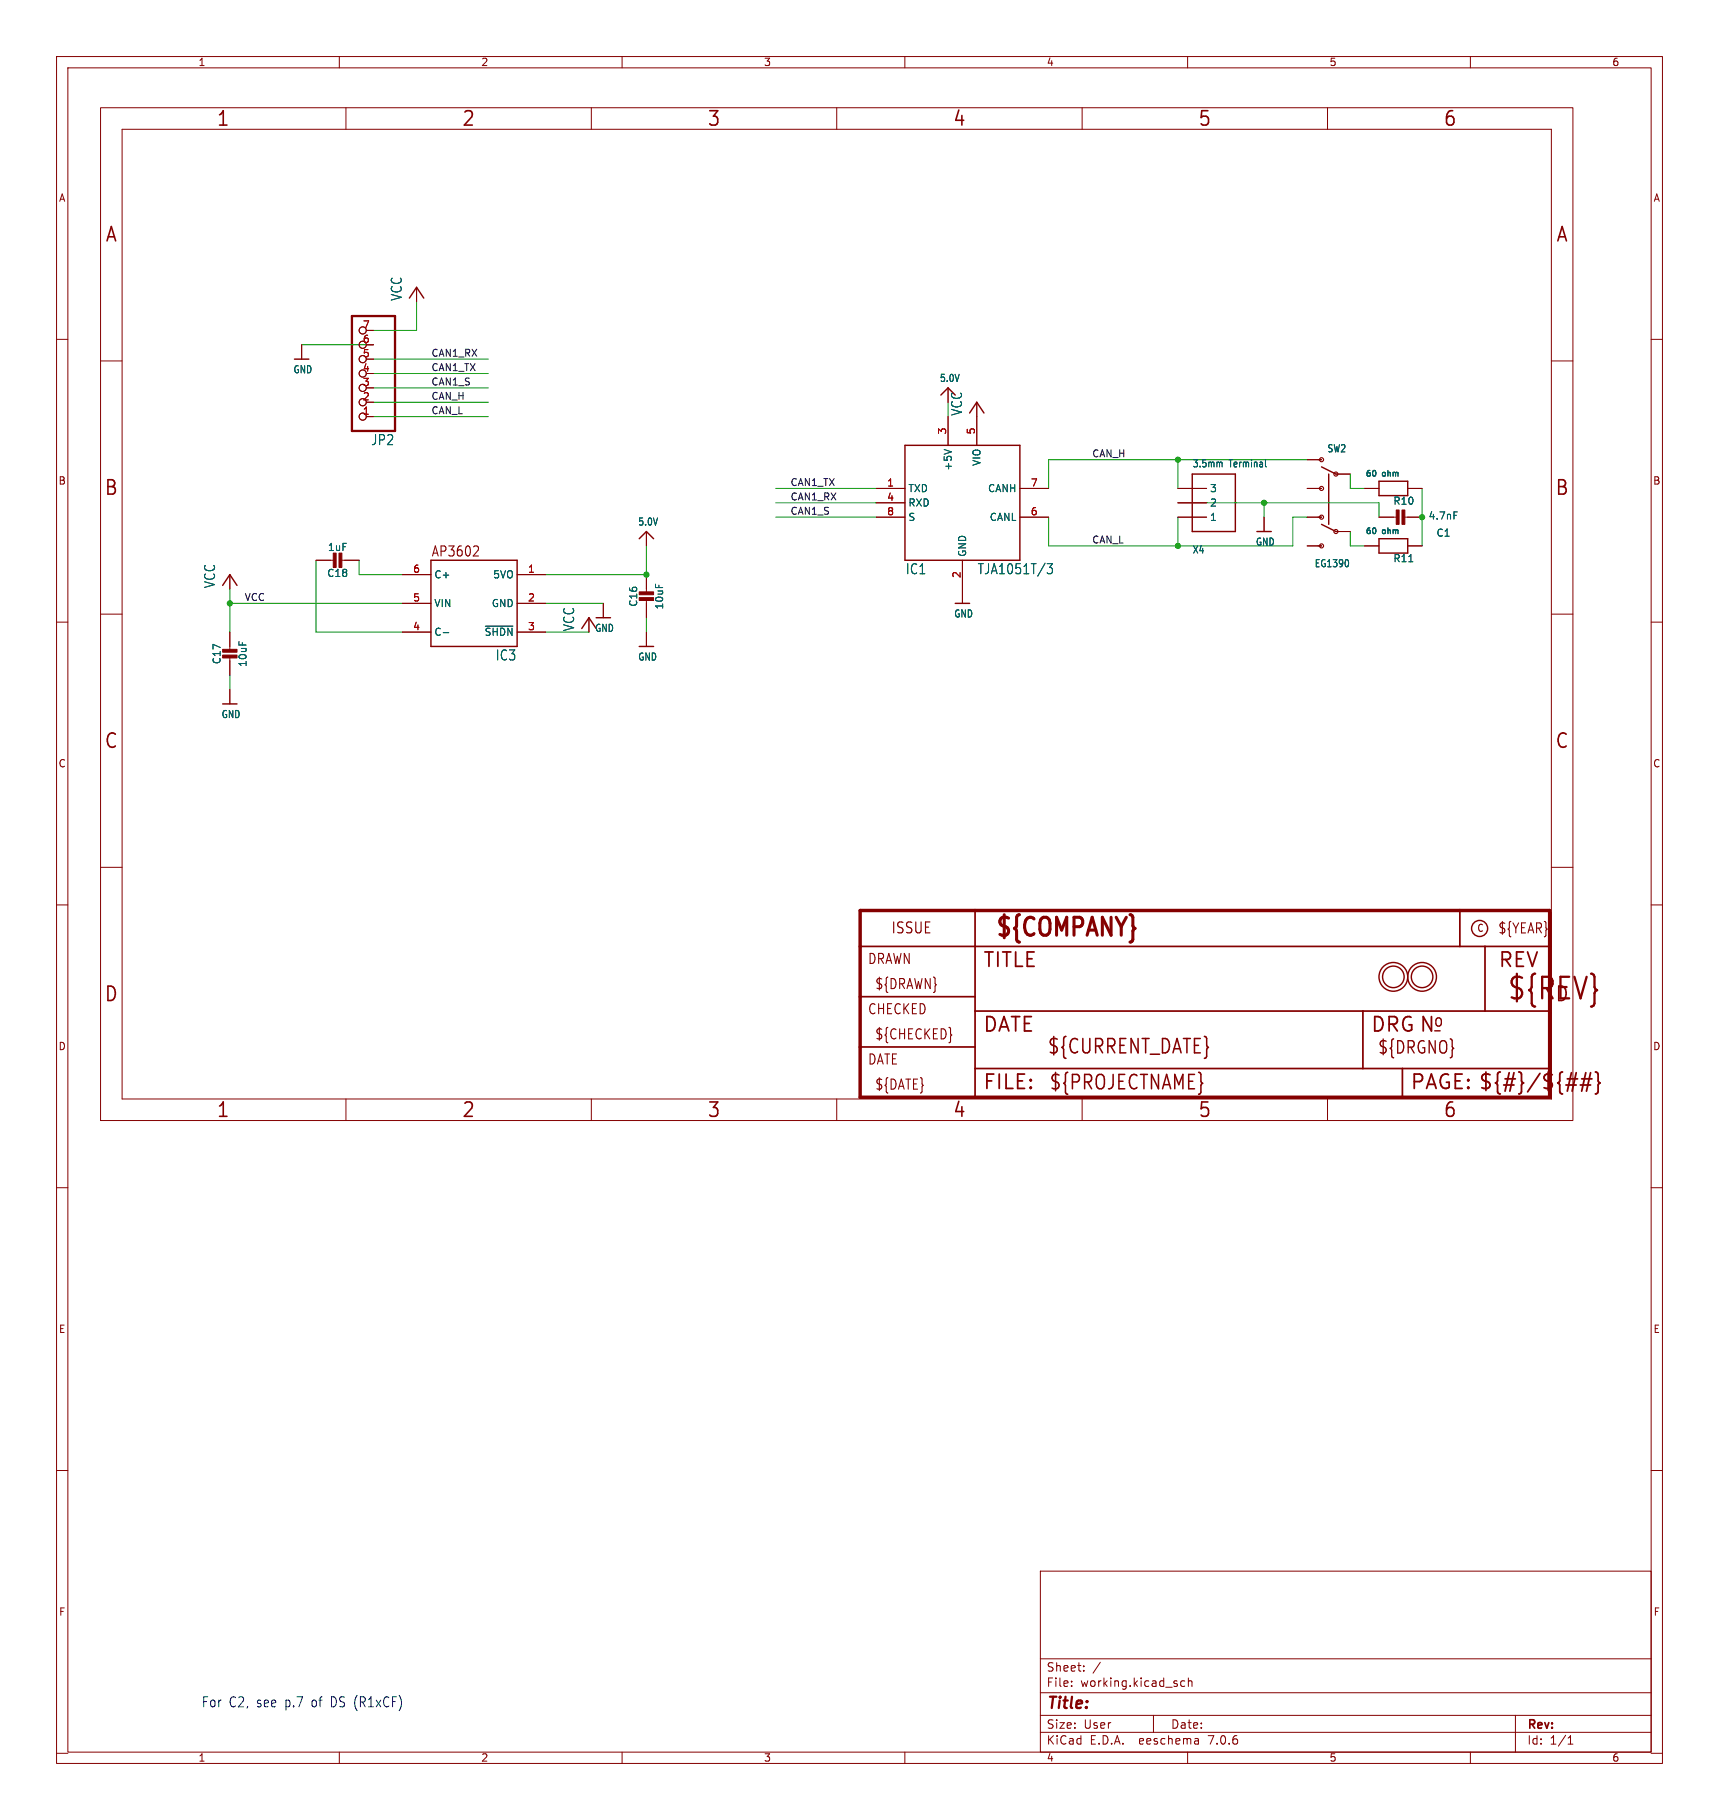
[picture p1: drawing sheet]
<svg xmlns="http://www.w3.org/2000/svg" width="304mm" height="322mm" viewBox="0 0 304 322" stroke-linecap="round" stroke-linejoin="round" font-family="sans-serif">
<g fill="none" stroke="#840000" stroke-width=".18">
<path d="M10 10h284v301.8h-284zM12 12h280v297.8h-280zM17.8 19.1h260.3v179h-260.3zM60 10v2M61.2 19.1v3.8M104.6 19.1v3.8M110 10v2M148 19.1v3.8M160 10v2M191.3 19.1v3.8M210 10v2M234.7 19.1v3.8"/>
<path d="M260 10v2M21.6 22.9h252.7v171.4h-252.7zM10 60h2M64.8 58.4h1.2M73.7 50.8v2.5M292 60h2M17.8 63.8h3.8M53.3 61v2.5M64.8 73.7h1.2M64.8 71.1h1.2M64.8 68.6h1.2M64.8 66h1.2"/>
<path d="M64.8 63.5h1.2M64.8 61h1.2M167.6 73.7v5M172.7 71.1v7.6M274.3 63.8h3.8M55.9 99.1h3.3M60.2 99.1h3.3M114.3 94v2.5M154.9 91.4h5.1M154.9 86.4h5.1M154.9 88.9h5.1M170.2 99.1v7.6"/>
<path d="M180.3 91.4h5.1M180.3 86.4h5.1M208.3 91.4h5.1M208.3 86.4h5.1M208.3 88.9h5.1M223.5 91.4v2.6M231.1 91.4h2.6M231.1 86.4h2.6M231.1 96.5h2.6M231.1 81.3h2.6M236.2 83.8h2.6M236.2 94h2.6"/>
<path d="M241.3 86.4h2.5M241.3 96.5h2.5M243.8 91.4h3.3M248.2 91.4h3.3M248.9 86.4h2.6M248.9 96.5h2.6M10 110h2M17.8 108.6h3.8M40.6 101.6v2.5M40.6 111.8v3.3M40.6 116.1v3.3M71.1 101.6h5.1"/>
<path d="M71.1 106.7h5.1M71.1 111.8h5.1M91.4 101.6h5.1M91.4 106.7h5.1M91.4 111.8h5.1M104.1 109.2v2.6M106.7 106.7v2.5M114.3 101.6v3.3M114.3 105.9v3.3M114.3 111.8v2.5M274.3 108.6h3.8M292 110h2"/>
<path d="M40.6 121.9v2.6M10 160h2M17.8 153.4h3.8M274.3 153.4h3.8M292 160h2M61.2 194.3v3.8M104.6 194.3v3.8M148 194.3v3.8M191.3 194.3v3.8M234.7 194.3v3.8M10 210h2M292 210h2"/>
<path d="M10 260h2M292 260h2M184 277.8h108v32h-108zM184 299.3h108M184 293.3h108M189.5 298v.2M189.5 297.2v.2M191.6 295.3v.2M191.6 294.5v.2M194.6 293.9l-1.3 1.9M209.5 297.2h-.4l-.3 .3v.4l.1 .2h.6M210.1 297.3l.2-.1h.4l.1 1"/>
<path d="M210.1 296.7v1.5M10 310h2M60 309.8v2M110 309.8v2M160 309.8v2M184 306.3h108M184 303.3h108M204 303.3v3M210 309.8v2M211.8 307.4l.1 1M211.9 308.3l-.1 .1M211.9 307.7l-.1 .1"/>
<path d="M260 309.8v2M268 303.3v6.5M277.3 308.4h.8M277.3 307.3l.4-.4v1.5M292 310h2"/>
<circle cx="64.1" cy="58.4" r=".63"/>
<circle cx="64.1" cy="73.7" r=".63"/>
<circle cx="64.1" cy="71.1" r=".63"/>
<circle cx="64.1" cy="68.6" r=".63"/>
<circle cx="64.1" cy="66" r=".63"/>
<circle cx="64.1" cy="61" r=".63"/>
<circle cx="64.1" cy="63.5" r=".63"/>
</g>
<g fill="#840000" stroke="#840000" stroke-width=".18">
<path d="M246.9 90.2h.5v2.5h-.5z"/>
<path d="M247.9 90.2h.5v2.5h-.5z"/>
<path d="M39.4 115.8h2.5v.5h-2.5z"/>
<path d="M39.4 114.8h2.5v.5h-2.5z"/>
<path d="M59.9 97.8h.6v2.5h-.6z"/>
<path d="M58.9 97.8h.5v2.5h-.5z"/>
<path d="M113 105.7h2.6v.5h-2.6z"/>
<path d="M113 104.6h2.6v.6h-2.6z"/>
</g>
<path d="M166.9 79.5l1.3 .4M185.2 99.7h.9l-.5 .6 .4 .2v.8l-.2 .1h-.4l-.2-.1M215.8 81.7l.3 .2v.7M223.8 81.3v1.1l.1 .2M238.4 99.2v.8M249.1 99.3h.7M257.1 90.5h.6M78.4 111.9h.9M85.8 110.7h4.9" fill="none" stroke="#006464" stroke-width=".18"/>
<g fill="none" stroke="#840000" stroke-width=".25">
<path d="M72.4 52.7l1.3-1.9 1.2 1.9M52.1 63.5h2.5M160 78.7h20.3v20.4h-20.3zM167.6 68.6l-1.2 1.3M171.4 73l1.3-1.9 1.3 1.9M76.2 99.1h15.2v15.2h-15.2zM113 95.3l1.3-1.3 1.3 1.3M210.8 83.8h7.6v10.2h-7.6zM222.2 94h2.6M233.7 92.7l2.5 1.3M233.7 82.6l2.5 1.2M234.9 83.8v8.9"/>
<path d="M243.8 85.1h5.1v2.5h-5.1zM243.8 95.3h5.1v2.5h-5.1zM39.4 103.5l1.2-1.9 1.3 1.9M102.9 111.1l1.2-1.9 1.3 1.9M105.4 109.2h2.5M113 114.3h2.6M168.9 106.7h2.5M39.4 124.5h2.5"/>
<circle cx="246.4" cy="172.7" r="2.54"/>
<circle cx="246.4" cy="172.7" r="1.9"/>
<circle cx="251.5" cy="172.7" r="2.54"/>
<circle cx="251.5" cy="172.7" r="1.9"/>
<circle cx="261.6" cy="164.2" r="1.42"/>
</g>
<path d="M62.2 55.9h7.6v20.3h-7.6z" fill="none" stroke="#840000" stroke-width=".41"/>
<path d="M152.1 161h121.9v33h-121.9z" fill="none" stroke="#840000" stroke-width=".61"/>
<path d="M152.1 176.2h20.3M152.1 167.3h121.9M172.4 161v33M172.4 178.8h101.6M241 178.8v10.1M258.1 161v6.3M262.6 167.3v11.5M152.1 185.1h20.3M172.4 188.9h101.6M248 188.9v5.1" fill="none" stroke="#840000" stroke-width=".3"/>
<path d="M276.9 191.8h1.8M277.1 190.8h1.9M278.7 189.7l-.7 3.2M279.4 191.8h1.9M279.7 190.8h1.8M280.4 189.7l-.7 3.2M281.3 189.7l-.8 3.2M282.1 189.5l.4 .2 .1 .2v1.2l.3 .4-.3 .3v1.2l-.1 .3-.4 .1" fill="none" stroke="#840000" stroke-width=".32"/>
<path d="M84.3 96.5l.3 .4-.1 .4-.8 1h.9M168.2 182.9l.1 .1-.1 .1" fill="none" stroke="#840000" stroke-width=".19"/>
<g fill="none" stroke="#840000" stroke-width=".2">
<circle cx="233.7" cy="81.3" r=".36"/>
<circle cx="233.7" cy="86.4" r=".36"/>
<circle cx="233.7" cy="91.4" r=".36"/>
<circle cx="233.7" cy="96.5" r=".36"/>
<circle cx="236.2" cy="83.8" r=".36"/>
<circle cx="236.2" cy="94" r=".36"/>
</g>
<g fill="none" stroke="#009600" stroke-width=".18">
<path d="M73.7 53.3v5.1h-7.7M53.3 61h12.7M66 63.5h20.4M66 68.6h20.4M66 73.7h20.4M66 71.1h20.4M66 66h20.4M55.9 99.1v12.7h15.2M63.5 99.1v2.5h7.6M114.3 96.5v5.1h-17.8M137.2 91.4h17.7M137.2 86.4h17.7"/>
<path d="M137.2 88.9h17.7M185.4 91.4v5.1h43.2v-5.1h2.5M208.3 88.9h35.5v2.5M208.3 81.3v5.1M208.3 91.4v5.1M223.5 88.9v2.5M231.1 81.3h-45.7v5.1M238.8 83.8v2.6h2.5M238.8 94v2.5h2.5M251.5 86.4v10.1M40.6 106.7h30.5M40.6 104.1v7.7"/>
<path d="M40.6 119.4v2.5M96.5 106.7h10.2M96.5 111.8h7.6M114.3 109.2v2.6"/>
</g>
<g fill="#009600" stroke="#009600" stroke-width=".18">
<circle cx="223.5" cy="88.9" r=".46"/>
<circle cx="251.5" cy="91.4" r=".46"/>
<circle cx="114.3" cy="101.6" r=".46"/>
<circle cx="40.6" cy="106.7" r=".46"/>
<circle cx="208.3" cy="81.3" r=".46"/>
<circle cx="208.3" cy="96.5" r=".46"/>
</g>
<text font-size="5.3" fill="#840000" x="266.4" y="177.3">${REV}</text>
<text font-size="4.4" fill="#840000" x="175.7" y="166.3">${COMPANY}</text>
<g font-size="3.5" fill="#840000">
<text x="38.2" y="22.7">1</text>
<text x="81.6" y="22.7">2</text>
<text x="125" y="22.7">3</text>
<text x="168.4" y="22.7">4</text>
<text x="211.8" y="22.7">5</text>
<text x="255.1" y="22.7">6</text>
<text x="18.5" y="43.1">A</text>
<text x="275" y="43.1">A</text>
<text x="18.3" y="87.9">B</text>
<text x="274.9" y="87.9">B</text>
<text x="18.3" y="132.7">C</text>
<text x="274.9" y="132.7">C</text>
<text x="173.7" y="171.4">TITLE</text>
<text x="264.8" y="171.4">REV</text>
<text x="18.3" y="177.4">D</text>
<text x="274.9" y="177.4">D</text>
<text x="173.7" y="182.9">DATE</text>
<text x="242.3" y="182.9">DRG N</text>
<text x="185.1" y="186.7">${CURRENT_DATE}</text>
<text x="38.2" y="197.9">1</text>
<text x="81.6" y="197.9">2</text>
<text x="125" y="197.9">3</text>
<text x="168.4" y="197.9">4</text>
<text x="173.7" y="193">FILE:</text>
<text x="185.4" y="193">${PROJECTNAME}</text>
<text x="211.8" y="197.9">5</text>
<text x="249.3" y="193">PAGE: ${#}/${##}</text>
<text x="255.1" y="197.9">6</text>
</g>
<g font-size="3" fill="#840000">
<text x="253.4" y="181.9">o</text>
<text x="243.5" y="186.6">${DRGNO}</text>
</g>
<text font-size="2.8" fill="#840000" x="185" y="302.7">Title:</text>
<text font-size="2.7" fill="#840000" x="157.5" y="165.3">ISSUE</text>
<g font-size="2.5" fill="#006464">
<text x="71.3" y="53.3" transform="rotate(-90 71.3 53.3)">VCC</text>
<text x="65.5" y="78.9">JP2</text>
<text x="160.1" y="101.7">IC1</text>
<text x="172.8" y="101.7">TJA1051T/3</text>
<text x="38.2" y="104.1" transform="rotate(-90 38.2 104.1)">VCC</text>
<text x="101.7" y="111.7" transform="rotate(-90 101.7 111.7)">VCC</text>
<text x="87.6" y="117">IC3</text>
</g>
<g font-size="2.5" fill="#840000">
<text x="170.3" y="73.6" transform="rotate(-90 170.3 73.6)">VCC</text>
<text x="76.2" y="98.7">AP3602</text>
<text x="264.8" y="165.3">${YEAR}</text>
<text x="153.4" y="170.7">DRAWN</text>
<text x="153.4" y="179.6">CHECKED</text>
<text x="154.6" y="175.2">${DRAWN}</text>
<text x="154.6" y="184">${CHECKED}</text>
<text x="153.4" y="188.5">DATE</text>
<text x="154.6" y="192.9">${DATE}</text>
</g>
<g font-size="2.5" fill="#0000c2">
<text x="35.6" y="302">For</text>
<text x="40.5" y="302">C2, see p.7</text>
<text x="55.4" y="302">of</text>
<text x="58.9" y="302">DS (R1xCF)</text>
</g>
<g font-size="2.1" fill="#840000">
<text x="185" y="298.5">File:</text>
<text x="185" y="295.8">Sheet:</text>
<text x="191" y="298.5">working.kicad_sch</text>
<text x="185" y="305.9">Size:</text>
<text x="191.6" y="305.9">User</text>
<text x="207" y="305.9">Date:</text>
<text x="185" y="308.7">KiCad</text>
<text x="192.7" y="308.7">E.D.A.</text>
<text x="201.6" y="308.7">eeschema</text>
<text x="213.9" y="308.7">7.0.6</text>
<text x="270" y="306.1">Rev:</text>
<text x="270" y="308.7">Id:</text>
<text x="274" y="308.7">1/1</text>
</g>
<g font-size="1.8" fill="#840000">
<text x="35" y="11.9">1</text>
<text x="85" y="11.9">2</text>
<text x="135" y="11.9">3</text>
<text x="185" y="11.9">4</text>
<text x="235" y="11.9">5</text>
<text x="285" y="11.9">6</text>
<text x="10.3" y="35.9">A</text>
<text x="292.3" y="35.9">A</text>
<text x="10.3" y="85.9">B</text>
<text x="292.2" y="85.9">B</text>
<text x="10.3" y="135.9">C</text>
<text x="292.2" y="135.9">C</text>
<text x="261.1" y="165">C</text>
<text x="10.3" y="185.9">D</text>
<text x="292.2" y="185.9">D</text>
<text x="10.3" y="235.9">E</text>
<text x="292.3" y="235.9">E</text>
<text x="10.3" y="285.9">F</text>
<text x="292.3" y="285.9">F</text>
<text x="35" y="311.7">1</text>
<text x="85" y="311.7">2</text>
<text x="135" y="311.7">3</text>
<text x="185" y="311.7">4</text>
<text x="235" y="311.7">5</text>
<text x="285" y="311.7">6</text>
</g>
<g font-size="1.8" fill="#a90000">
<text x="64.1" y="58.2">7</text>
<text x="64.1" y="65.8">4</text>
<text x="64.1" y="63.2">5</text>
<text x="64.1" y="60.7">6</text>
<text x="64.1" y="70.9">2</text>
<text x="64.1" y="68.3">3</text>
<text x="64.1" y="73.4">1</text>
<text x="167.4" y="76.9" transform="rotate(-90 167.4 76.9)">3</text>
<text x="172.5" y="76.9" transform="rotate(-90 172.5 76.9)">5</text>
<text x="156.8" y="86.1">1</text>
<text x="156.8" y="88.6">4</text>
<text x="182.2" y="86.1">7</text>
<text x="156.8" y="91.2">8</text>
<text x="182.2" y="91.2">6</text>
<text x="73" y="101.3">6</text>
<text x="93.3" y="101.3">1</text>
<text x="73" y="106.4">5</text>
<text x="93.3" y="106.4">2</text>
<text x="169.9" y="102.3" transform="rotate(-90 169.9 102.3)">2</text>
<text x="73" y="111.5">4</text>
<text x="93.3" y="111.5">3</text>
</g>
<g font-size="1.8" fill="#006464">
<text x="51.8" y="66.2">GND</text>
<text x="166.1" y="67.7">5.0V</text>
<text x="168.5" y="83.3" transform="rotate(-90 168.5 83.3)">+5V</text>
<text x="173.6" y="82.5" transform="rotate(-90 173.6 82.5)">VIO</text>
<text x="210.8" y="82.8">3.5mm</text>
<text x="217.3" y="82.8">Terminal</text>
<text x="234.6" y="80.2">SW2</text>
<text x="160.5" y="87.2">TXD</text>
<text x="160.5" y="89.8">RXD</text>
<text x="174.6" y="87.2">CANH</text>
<text x="213.9" y="89.8">2</text>
<text x="213.9" y="87.2">3</text>
<text x="246.3" y="89.4">R10</text>
<text x="112.7" y="93.1">5.0V</text>
<text x="160.5" y="92.3">S</text>
<text x="174.9" y="92.3">CANL</text>
<text x="213.9" y="92.3">1</text>
<text x="252.5" y="92.1">4.7nF</text>
<text x="253.9" y="95.1">C1</text>
<text x="57.9" y="97.6">1uF</text>
<text x="171" y="98.6" transform="rotate(-90 171 98.6)">GND</text>
<text x="210.8" y="98.1">X4</text>
<text x="222" y="96.7">GND</text>
<text x="232.4" y="100.5">EG1390</text>
<text x="246.3" y="99.6">R11</text>
<text x="57.8" y="102.2">C18</text>
<text x="76.7" y="107.5">VIN</text>
<text x="76.7" y="102.5">C+</text>
<text x="86.9" y="107.5">GND</text>
<text x="87.1" y="102.5">5VO</text>
<text x="112.9" y="107.4" transform="rotate(-90 112.9 107.4)">C16</text>
<text x="117.5" y="107.9" transform="rotate(-90 117.5 107.9)">10uF</text>
<text x="76.7" y="112.6">C-</text>
<text x="85.6" y="112.6">~{SHDN}</text>
<text x="105.1" y="111.9">GND</text>
<text x="168.6" y="109.4">GND</text>
<text x="39.2" y="117.5" transform="rotate(-90 39.2 117.5)">C17</text>
<text x="43.8" y="118" transform="rotate(-90 43.8 118)">10uF</text>
<text x="112.7" y="117">GND</text>
<text x="39.1" y="127.2">GND</text>
</g>
<g font-size="1.7" fill="#0f0f0f">
<text x="76.2" y="65.7">CAN1_TX</text>
<text x="76.2" y="63.2">CAN1_RX</text>
<text x="76.2" y="70.8">CAN_H</text>
<text x="76.2" y="68.2">CAN1_S</text>
<text x="76.2" y="73.3">CAN_L</text>
<text x="193" y="80.9">CAN_H</text>
<text x="139.7" y="88.6">CAN1_RX</text>
<text x="139.7" y="86">CAN1_TX</text>
<text x="139.7" y="91.1">CAN1_S</text>
<text x="193" y="96.2">CAN_L</text>
<text x="43.2" y="106.3">VCC</text>
</g>
<g font-size="1.4" fill="#006464">
<text x="241.3" y="84.5">60</text>
<text x="244.5" y="84.5">ohm</text>
<text x="241.3" y="94.7">60</text>
<text x="244.5" y="94.7">ohm</text>
</g>
</svg>
